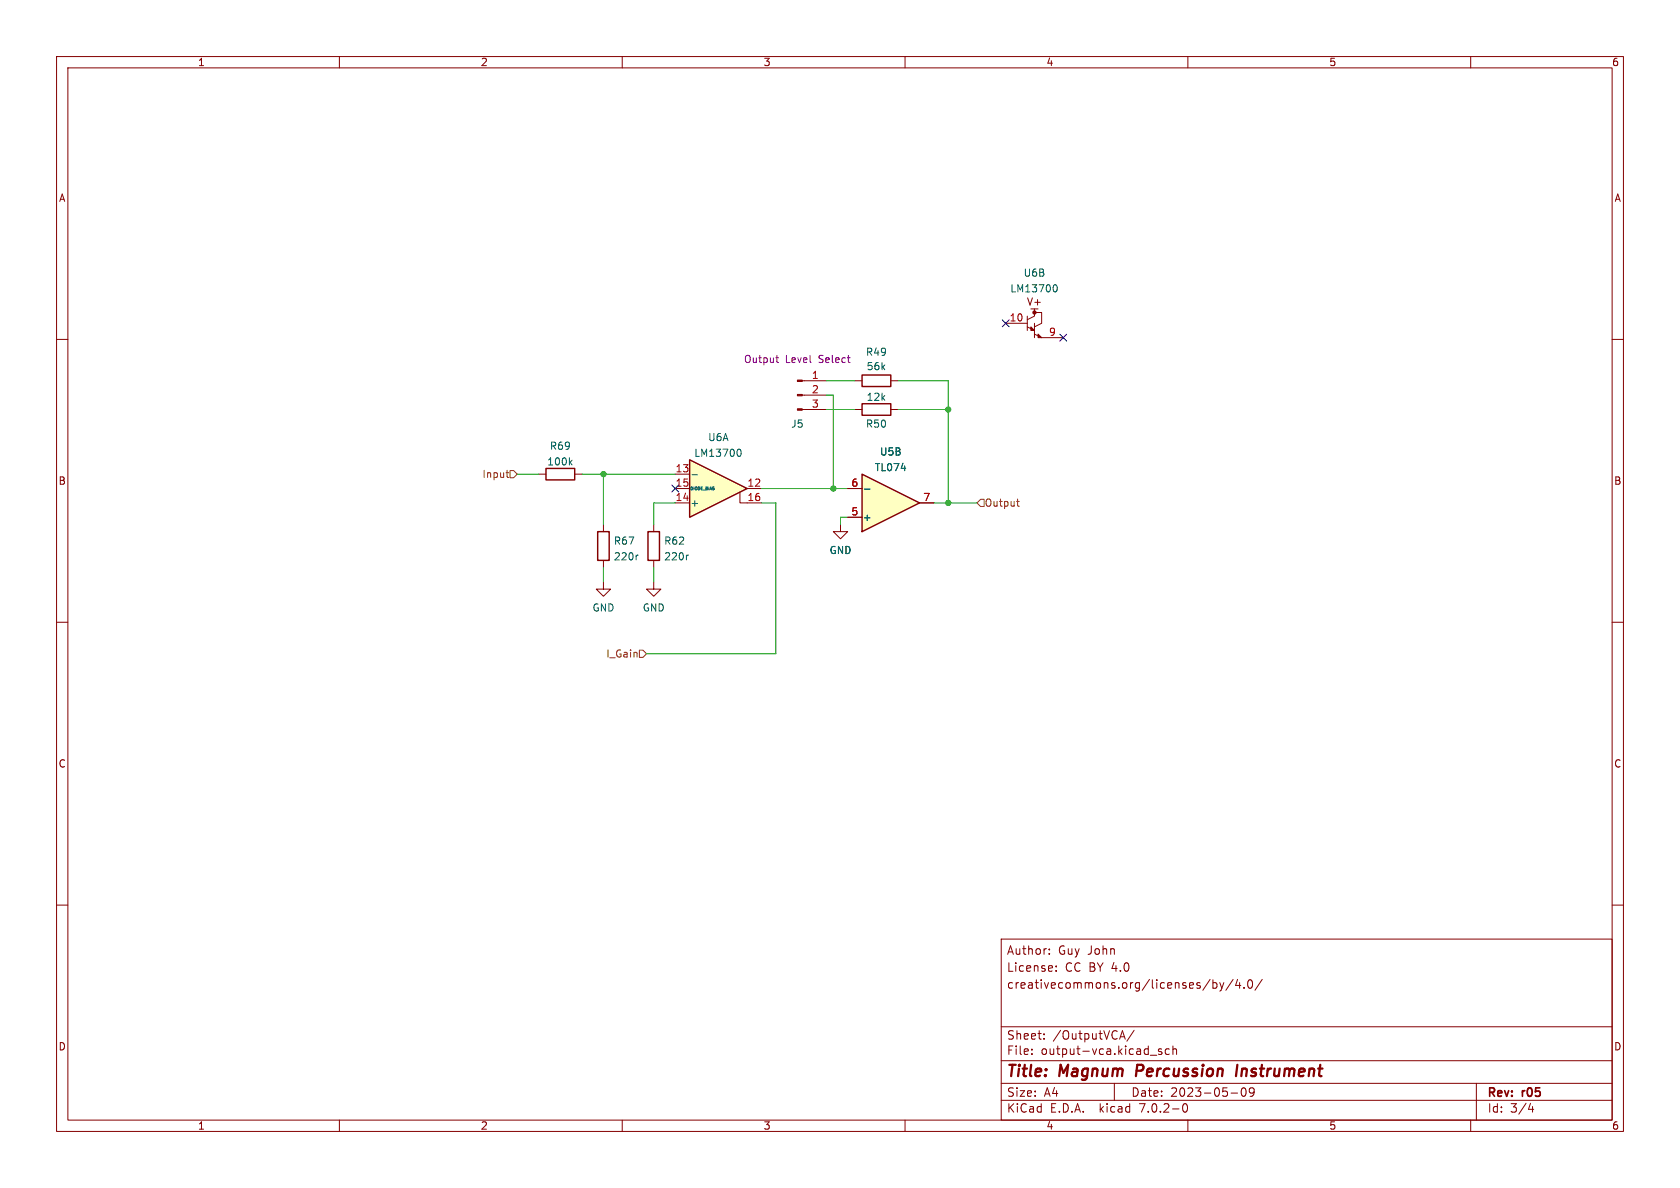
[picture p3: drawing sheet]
<svg xmlns="http://www.w3.org/2000/svg" width="297mm" height="210mm" viewBox="0 0 297 210" stroke-linecap="round" stroke-linejoin="round" font-family="sans-serif">
<g fill="none" stroke="#840000" stroke-width=".18">
<path d="M10 10h277v190h-277zM12 12h273v186h-273zM60 10v2M110 10v2M160 10v2M210 10v2M260 10v2M10 60h2M177.8 57.2h3.8M181.6 57.8l1.3 .6M181.6 55.9v2.5M182.9 54.6v1.3l-1.3 .6"/>
<path d="M182.9 55.2h1.2v2l-1.2 .6M182.9 59.1l1.2 .6h3.9M182.9 57.2v2.5M285 60h2M141.8 72.4h4.2M141.8 69.9h4.2M141.8 67.3h4.2M151.1 72.4h1.3M151.1 67.3h1.3M157.5 72.4h1.2M157.5 67.3h1.2M95.2 83.8h1.3"/>
<path d="M101.6 83.8h1.3M106.7 92.7v1.3M106.7 99.1v1.2M10 110h2M106.7 102.9v1.2h1.2l-1.2 1.3-1.3-1.3h1.3M285 110h2M10 160h2M285 160h2M177 166h108v32h-108zM185.5 168.6v.1M185.5 167.8v.1M186.7 171.6v.1"/>
<path d="M186.7 170.8v.1M213.9 173.1l-1.3 2M214.4 173.2v1.5M214.4 173.8l.5-.1 .2 .3v.4l-.1 .2h-.6M215.6 173.7l.4 1M216 174.7l-.1 .4-.3 .1M216.4 173.7l-.4 1M218 173.1l-1.3 2M218.8 173.1l-.4 1.1h1M219.1 173.7v1M219.9 174.6v.1M220.7 173.3l.2-.1a.81 .81 0 0 1 .6 .6 .81 .81 0 0 1-.3 .8l-.1 .1a.81 .81 0 0 1-.4-1.4z"/>
<path d="M223.1 173.1l-1.2 2M60 198v2M110 198v2M160 198v2M177 194.5h108M177 191.5h108M177 187.5h108M177 181.5h108M182.4 186.3v.1M182.4 185.5v.1M184.6 183.6v.1M184.6 182.8v.1"/>
<path d="M197 191.5v3M198.1 183.3h.7M198.4 182.2l.5 1.5M200.5 182.1l-1.3 2M203.4 186.5h1.1M205.4 185.5l-.4-.1-.2 .2 .1 .2 .5 .2v.3h-.6M206.7 185.5l-.4-.1-.3 .3v.4l.1 .2h.6M207.4 185.5l.2-.1 .3 .1 .1 .9M207.4 184.9v1.5M209.2 195.2l.2-.1a.81 .81 0 0 1 .6 .6 .81 .81 0 0 1-.3 .8l-.1 .1a.81 .81 0 0 1-.4-1.4zM210 198v2M217.6 193.2h1.2"/>
<path d="M219.6 192.4l.2-.1a.81 .81 0 0 1 .6 .6 .81 .81 0 0 1-.3 .8l-.2 .1a.81 .81 0 0 1-.6-.6 .81 .81 0 0 1 .3-.8zM221.7 192.9l-.3 .3h-.4l-.1-.3 .1-.5 .4-.1 .2 .1a.99 .99 0 0 1-.3 1.4h-.3M260 198v2M261 191.5v6.5M270.2 196.1h.9M270.9 195.6v1"/>
</g>
<path d="M218.8 188.2l-.3 2" fill="none" stroke="#840000" stroke-width=".4"/>
<path d="M152.4 71.4h5.1v2h-5.1zM152.4 66.3h5.1v2h-5.1zM96.5 82.8h5.1v2h-5.1zM105.7 94h2v5.1h-2z" fill="none" stroke="#840000" stroke-width=".25"/>
<path d="M186.5 50.3a.68 .68 0 0 1 .4 .7 .68 .68 0 0 1-.4 .6M100.8 81.7l.3 .5M101.1 81.4l-.4 .4M112.8 98.1l-.2 .1" fill="none" stroke="#006464" stroke-width=".18"/>
<circle cx="182.9" cy="55.2" r=".25" fill="#840000" stroke="#840000" stroke-width=".25"/>
<g fill="#840000" stroke="#840000" stroke-width=".18">
<path d="M182.2 57.8l.7 .6h-.7z"/>
<path d="M183.5 59.1l.6 .6h-.6z"/>
<path d="M141 72.3h.8v.2h-.8z"/>
<path d="M141 69.7h.8v.3h-.8z"/>
<path d="M141 67.2h.8v.2h-.8z"/>
</g>
<path d="M137.2 63.2h.4M137.3 63.9l.3 .2M149.8 63.2h.5M150.2 64.1h.1" fill="none" stroke="#840084" stroke-width=".18"/>
<path d="M121.9 81.3l10.2 5.1-10.2 5z" fill="#ffffc2"/>
<path d="M115.6 92.7v1.3M115.6 99.1v1.2M119.4 86.4h2.5M119.4 83.8h2.5M119.4 88.9h2.5M130.8 87v1.9h3.8M132.1 86.4h2.5M115.6 102.9v1.2h1.2l-1.2 1.3-1.3-1.3h1.3" fill="none" stroke="#840000" stroke-width=".18"/>
<path d="M114.6 94h2v5.1h-2zM121.9 81.3l10.2 5.1-10.2 5z" fill="none" stroke="#840000" stroke-width=".25"/>
<path d="M130.6 79.4a.68 .68 0 0 1 .4 .6 .68 .68 0 0 1-.4 .7M121.7 98.1l-.2 .1M122.3 83.9h1" fill="none" stroke="#006464" stroke-width=".18"/>
<path d="M152.4 83.8l10.2 5.1-10.2 5.1z" fill="#ffffc2"/>
<path d="M152.4 83.8l10.2 5.1-10.2 5.1z" fill="none" stroke="#840000" stroke-width=".25"/>
<path d="M148.6 92.7v1.3h1.3l-1.3 1.3-1.3-1.3h1.3M149.9 91.4h2.5M149.9 86.4h2.5M162.6 88.9h2.5" fill="none" stroke="#840000" stroke-width=".18"/>
<path d="M152.8 86.5h1" fill="none" stroke="#006464" stroke-width=".18"/>
<path d="M89.5 83.6h.4M89.6 84.2l.3 .2M90.2 83.2h.6l.6 .6-.6 .7h-.6zM173.4 88.3h.6v1.2h-.6l-.7-.6zM179.7 88.6h.5M180 89.4l.2 .1M113 114.9h.7l.6 .7-.6 .6h-.7z" fill="none" stroke="#725600" stroke-width=".18"/>
<g fill="none" stroke="#009600" stroke-width=".18">
<path d="M146 67.3h5.1M146 72.4h5.1M146 69.9h1.3v16.5M158.7 67.3h8.9v21.6M158.7 72.4h8.9M91.4 83.8h3.8M102.9 83.8h16.5M106.7 83.8v8.9M119.4 88.9h-3.8v3.8M134.6 86.4h15.3M134.6 88.9h2.6v26.7h-22.9M149.9 91.4h-1.3v1.3"/>
<path d="M165.1 88.9h7.6M106.7 100.3v2.6M115.6 100.3v2.6"/>
</g>
<path d="M177.2 56.5l1.2 1.3M178.4 56.5l-1.2 1.3M187.4 59.1l1.2 1.2M188.6 59.1l-1.2 1.2M118.8 85.8l1.2 1.2M120 85.8l-1.2 1.2" fill="none" stroke="#000084" stroke-width=".18"/>
<g fill="#009600" stroke="#009600" stroke-width=".18">
<circle cx="167.6" cy="72.4" r=".46"/>
<circle cx="147.3" cy="86.4" r=".46"/>
<circle cx="167.6" cy="88.9" r=".46"/>
<circle cx="106.7" cy="83.8" r=".46"/>
</g>
<g font-size="2.8" fill="#840000">
<text x="178" y="190.8">Title:</text>
<text x="187.4" y="190.8">Magnum</text>
<text x="201.5" y="190.8">Percussion</text>
<text x="219.8" y="190.8">Instrument</text>
</g>
<g font-size="2.1" fill="#840000">
<text x="178" y="171.9">License:</text>
<text x="178" y="168.9">Author:</text>
<text x="187.1" y="168.9">Guy John</text>
<text x="188.3" y="171.9">CC BY 4.0</text>
<text x="178" y="174.9">creativecommons.org/licenses/by/4.0/</text>
<text x="178" y="183.9">Sheet:</text>
<text x="186.2" y="183.9">/OutputVCA/</text>
<text x="178" y="186.6">File:</text>
<text x="184" y="186.6">output-vca.kicad_sch</text>
<text x="178" y="196.8">KiCad</text>
<text x="178" y="194">Size:</text>
<text x="184.6" y="194">A4</text>
<text x="185.7" y="196.8">E.D.A.</text>
<text x="194.4" y="196.8">kicad</text>
<text x="200" y="194">Date:</text>
<text x="201.5" y="196.8">7.0.2-0</text>
<text x="206.9" y="194">2023-05-09</text>
<text x="263" y="194.2">Rev:</text>
<text x="263" y="196.8">Id:</text>
<text x="267" y="196.8">3/4</text>
<text x="269.2" y="194.2">r05</text>
</g>
<g font-size="1.8" fill="#840000">
<text x="35" y="11.8">1</text>
<text x="85" y="11.8">2</text>
<text x="135" y="11.8">3</text>
<text x="185" y="11.8">4</text>
<text x="235" y="11.8">5</text>
<text x="285" y="11.8">6</text>
<text x="10.4" y="35.8">A</text>
<text x="285.4" y="35.8">A</text>
<text x="181.5" y="54.2">V+</text>
<text x="10.3" y="85.8">B</text>
<text x="285.3" y="85.8">B</text>
<text x="10.3" y="135.8">C</text>
<text x="285.3" y="135.8">C</text>
<text x="10.3" y="185.8">D</text>
<text x="285.3" y="185.8">D</text>
<text x="35" y="199.8">1</text>
<text x="85" y="199.8">2</text>
<text x="135" y="199.8">3</text>
<text x="185" y="199.8">4</text>
<text x="235" y="199.8">5</text>
<text x="285" y="199.8">6</text>
</g>
<g font-size="1.8" fill="#006464">
<text x="178.6" y="51.8">LM13700</text>
<text x="180.9" y="49.1">U6B</text>
<text x="153" y="63.1">R49</text>
<text x="153.2" y="65.6">56k</text>
<text x="153.2" y="71">12k</text>
<text x="139.8" y="75.8">J5</text>
<text x="153" y="75.8">R50</text>
<text x="96.7" y="82.4">100k</text>
<text x="97.2" y="79.7">R69</text>
<text x="122.7" y="80.9">LM13700</text>
<text x="125.1" y="78.1">U6A</text>
<text x="154.6" y="83.5">TL074</text>
<text x="155.5" y="80.7">U5B</text>
<text x="122" y="89.7">+</text>
<text x="152.5" y="92.3">+</text>
<text x="108.5" y="96.4">R67</text>
<text x="108.5" y="99.2">220r</text>
<text x="117.4" y="96.4">R62</text>
<text x="117.4" y="99.2">220r</text>
<text x="146.6" y="98.1">GND</text>
<text x="104.7" y="108.3">GND</text>
<text x="113.6" y="108.3">GND</text>
</g>
<g font-size="1.8" fill="#a90000">
<text x="178.4" y="56.9">10</text>
<text x="185.4" y="59.4">9</text>
<text x="143.5" y="67.1">1</text>
<text x="143.5" y="69.6">2</text>
<text x="143.5" y="72.1">3</text>
<text x="119.4" y="83.6">13</text>
<text x="119.4" y="88.6">14</text>
<text x="119.4" y="86.1">15</text>
<text x="132.1" y="86.1">12</text>
<text x="132.1" y="88.6">16</text>
<text x="150.5" y="86.1">6</text>
<text x="163.2" y="88.6">7</text>
<text x="150.5" y="91.2">5</text>
</g>
<g font-size="1.8" fill="#840084">
<text x="131.5" y="64.3">Output</text>
<text x="138.8" y="64.3">Level</text>
<text x="144.7" y="64.3">Select</text>
</g>
<g font-size="1.8" fill="#725600">
<text x="85.2" y="84.6">Input</text>
<text x="174.1" y="89.7">Output</text>
<text x="107.1" y="116.4">I_Gain</text>
</g>
<text font-size=".7" fill="#006464" x="122" y="86.7">DIODE_BIAS</text>
</svg>
